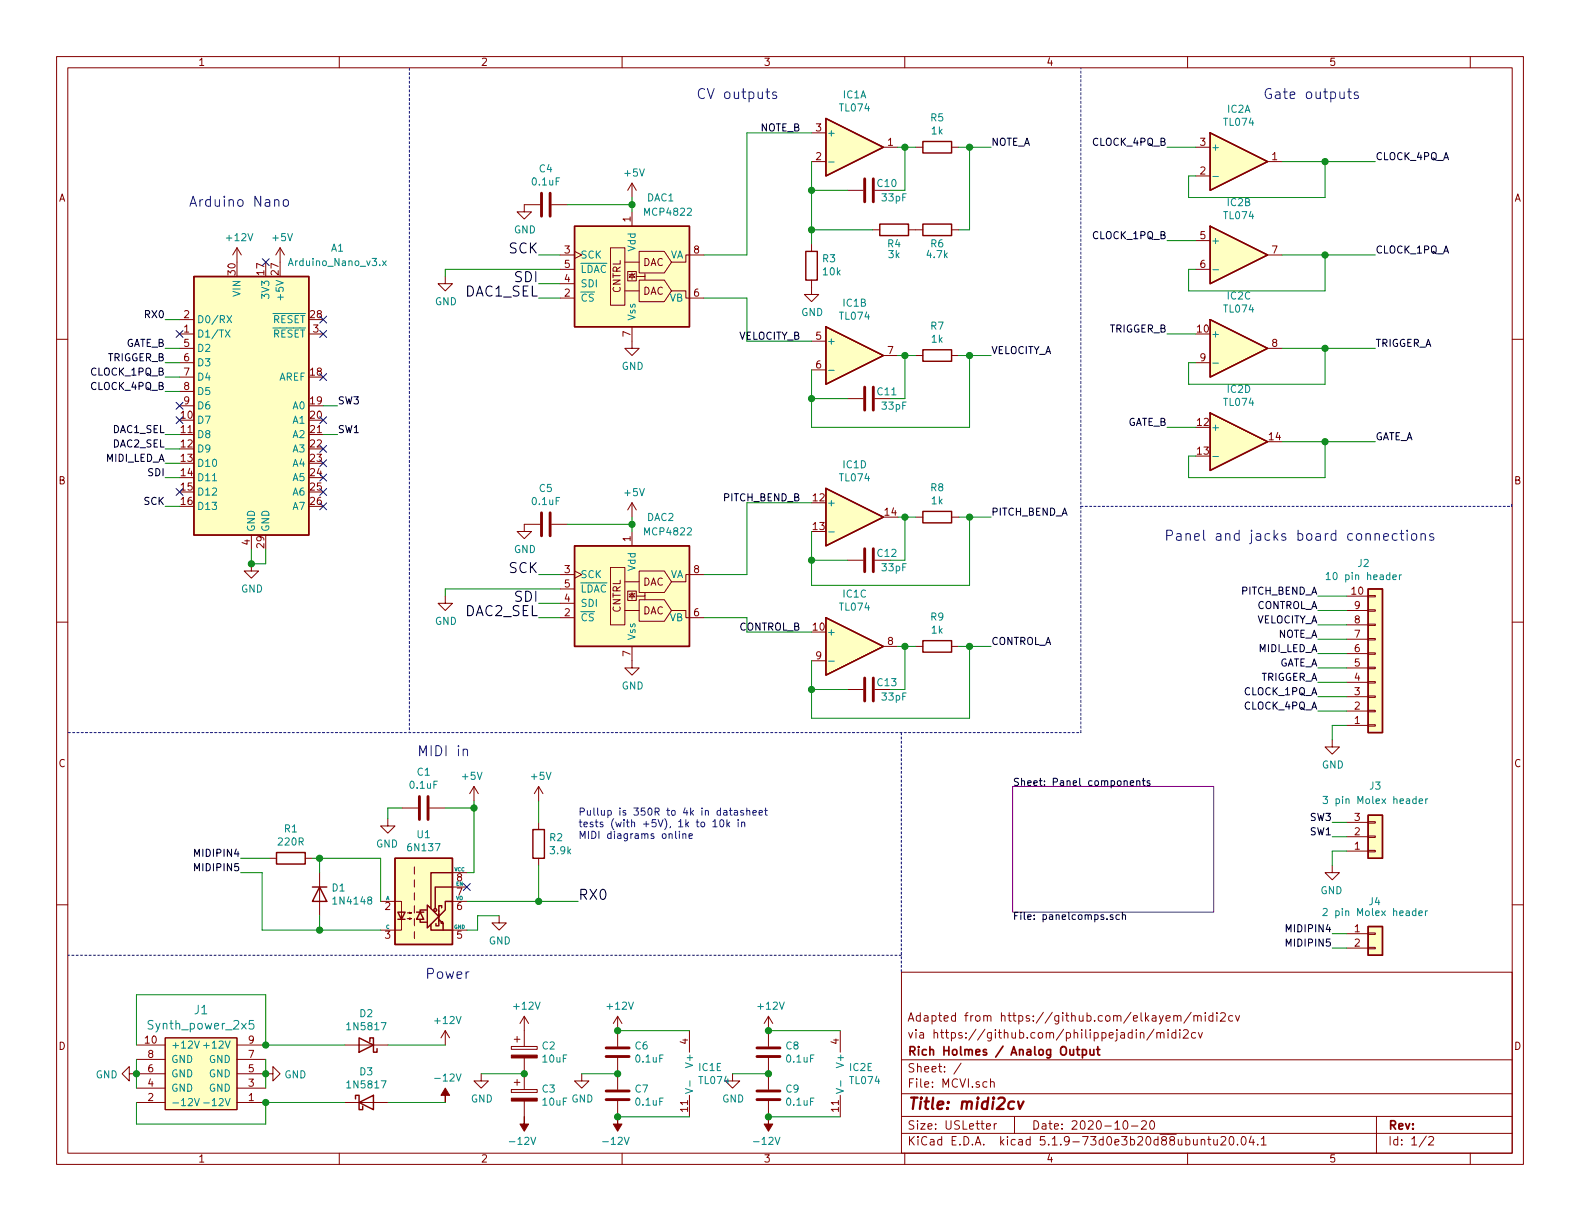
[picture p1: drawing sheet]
EESchema Schematic File Version 4
EELAYER 30 0
EELAYER END
$Descr USLetter 11000 8500
encoding utf-8
Sheet 1 2
Title "midi2cv"
Date "2020-10-20"
Rev ""
Comp "Rich Holmes / Analog Output"
Comment1 "via https://github.com/philippejadin/midi2cv"
Comment2 "Adapted from https://github.com/elkayem/midi2cv"
Comment3 ""
Comment4 ""
$EndDescr
$Comp
L Device:D_Schottky D2
U 1 1
P 2550 7275
F 0 "D2" H 2550 7059 50  0000 C CNN
F 1 "1N5817" H 2550 7150 50  0000 C CNN
F 2 "ao_tht:D_DO-41_SOD81_P7.62mm_Horizontal" H 2550 7275 50  0001 C CNN
F 3 "~" H 2550 7275 50  0001 C CNN
	1    2550 7275
	-1   0    0    1   
$EndComp
$Comp
L Device:CP C2
U 1 1
P 3650 7325
F 0 "C2" H 3768 7371 50  0000 L CNN
F 1 "10uF" H 3768 7280 50  0000 L CNN
F 2 "ao_tht:CP_Radial_D5.0mm_P2.00mm" H 3688 7175 50  0001 C CNN
F 3 "~" H 3650 7325 50  0001 C CNN
	1    3650 7325
	1    0    0    -1  
$EndComp
$Comp
L Device:CP C3
U 1 1
P 3650 7625
F 0 "C3" H 3768 7671 50  0000 L CNN
F 1 "10uF" H 3768 7580 50  0000 L CNN
F 2 "ao_tht:CP_Radial_D5.0mm_P2.00mm" H 3688 7475 50  0001 C CNN
F 3 "~" H 3650 7625 50  0001 C CNN
	1    3650 7625
	1    0    0    -1  
$EndComp
$Comp
L power:GND #PWR012
U 1 1
P 3350 7475
F 0 "#PWR012" H 3350 7225 50  0001 C CNN
F 1 "GND" H 3355 7302 50  0000 C CNN
F 2 "" H 3350 7475 50  0001 C CNN
F 3 "" H 3350 7475 50  0001 C CNN
	1    3350 7475
	1    0    0    -1  
$EndComp
$Comp
L Device:C C6
U 1 1
P 4300 7325
F 0 "C6" H 4415 7371 50  0000 L CNN
F 1 "0.1uF" H 4415 7280 50  0000 L CNN
F 2 "ao_tht:C_Disc_D3.0mm_W1.6mm_P2.50mm" H 4338 7175 50  0001 C CNN
F 3 "~" H 4300 7325 50  0001 C CNN
	1    4300 7325
	1    0    0    -1  
$EndComp
$Comp
L Device:C C7
U 1 1
P 4300 7625
F 0 "C7" H 4415 7671 50  0000 L CNN
F 1 "0.1uF" H 4415 7580 50  0000 L CNN
F 2 "ao_tht:C_Disc_D3.0mm_W1.6mm_P2.50mm" H 4338 7475 50  0001 C CNN
F 3 "~" H 4300 7625 50  0001 C CNN
	1    4300 7625
	1    0    0    -1  
$EndComp
$Comp
L power:GND #PWR019
U 1 1
P 4050 7475
F 0 "#PWR019" H 4050 7225 50  0001 C CNN
F 1 "GND" H 4055 7302 50  0000 C CNN
F 2 "" H 4050 7475 50  0001 C CNN
F 3 "" H 4050 7475 50  0001 C CNN
	1    4050 7475
	1    0    0    -1  
$EndComp
Connection ~ 3650 7475
Wire Wire Line
	4050 7475 4300 7475
Connection ~ 4300 7475
Wire Wire Line
	950  7375 950  7475
Connection ~ 950  7475
Wire Wire Line
	950  7475 950  7575
Wire Wire Line
	1850 7375 1850 7475
Connection ~ 1850 7475
Wire Wire Line
	1850 7475 1850 7575
Wire Wire Line
	950  7275 950  6925
Wire Wire Line
	950  6925 1850 6925
Wire Wire Line
	1850 6925 1850 7275
Wire Wire Line
	950  7675 950  7825
Wire Wire Line
	950  7825 1850 7825
Wire Wire Line
	1850 7825 1850 7675
$Comp
L power:GND #PWR01
U 1 1
P 950 7475
F 0 "#PWR01" H 950 7225 50  0001 C CNN
F 1 "GND" V 955 7347 50  0000 R CNN
F 2 "" H 950 7475 50  0001 C CNN
F 3 "" H 950 7475 50  0001 C CNN
	1    950  7475
	0    1    1    0   
$EndComp
$Comp
L power:GND #PWR04
U 1 1
P 1850 7475
F 0 "#PWR04" H 1850 7225 50  0001 C CNN
F 1 "GND" V 1855 7347 50  0000 R CNN
F 2 "" H 1850 7475 50  0001 C CNN
F 3 "" H 1850 7475 50  0001 C CNN
	1    1850 7475
	0    -1   1    0   
$EndComp
$Comp
L power:+12V #PWR09
U 1 1
P 3100 7275
F 0 "#PWR09" H 3100 7125 50  0001 C CNN
F 1 "+12V" H 3115 7448 50  0000 C CNN
F 2 "" H 3100 7275 50  0001 C CNN
F 3 "" H 3100 7275 50  0001 C CNN
	1    3100 7275
	1    0    0    -1  
$EndComp
$Comp
L power:+12V #PWR?
U 1 1
P 3650 7175
AR Path="/5FA120CC/5FA18DA4" Ref="#PWR?"  Part="1" 
AR Path="/5FA18DA4" Ref="#PWR016"  Part="1" 
F 0 "#PWR016" H 3650 7025 50  0001 C CNN
F 1 "+12V" H 3665 7348 50  0000 C CNN
F 2 "" H 3650 7175 50  0001 C CNN
F 3 "" H 3650 7175 50  0001 C CNN
	1    3650 7175
	1    0    0    -1  
$EndComp
$Comp
L power:+12V #PWR020
U 1 1
P 4300 7175
F 0 "#PWR020" H 4300 7025 50  0001 C CNN
F 1 "+12V" H 4315 7348 50  0000 C CNN
F 2 "" H 4300 7175 50  0001 C CNN
F 3 "" H 4300 7175 50  0001 C CNN
	1    4300 7175
	1    0    0    -1  
$EndComp
$Comp
L power:-12V #PWR010
U 1 1
P 3100 7675
F 0 "#PWR010" H 3100 7775 50  0001 C CNN
F 1 "-12V" H 3115 7848 50  0000 C CNN
F 2 "" H 3100 7675 50  0001 C CNN
F 3 "" H 3100 7675 50  0001 C CNN
	1    3100 7675
	1    0    0    -1  
$EndComp
$Comp
L power:-12V #PWR017
U 1 1
P 3650 7775
F 0 "#PWR017" H 3650 7875 50  0001 C CNN
F 1 "-12V" H 3665 7948 50  0000 C CNN
F 2 "" H 3650 7775 50  0001 C CNN
F 3 "" H 3650 7775 50  0001 C CNN
	1    3650 7775
	-1   0    0    1   
$EndComp
$Comp
L power:-12V #PWR021
U 1 1
P 4300 7775
F 0 "#PWR021" H 4300 7875 50  0001 C CNN
F 1 "-12V" H 4315 7948 50  0000 C CNN
F 2 "" H 4300 7775 50  0001 C CNN
F 3 "" H 4300 7775 50  0001 C CNN
	1    4300 7775
	-1   0    0    1   
$EndComp
$Comp
L ao_symbols:Synth_power_2x5 J1
U 1 1
P 1400 7475
F 0 "J1" H 1400 7922 60  0000 C CNN
F 1 "Synth_power_2x5" H 1400 7816 60  0000 C CNN
F 2 "ao_tht:Power_Header" H 1400 7475 60  0001 C CNN
F 3 "" H 1400 7475 60  0001 C CNN
	1    1400 7475
	1    0    0    -1  
$EndComp
$Comp
L Amplifier_Operational:TL074 IC1
U 5 1
P 4900 7475
F 0 "IC1" H 4858 7521 50  0000 L CNN
F 1 "TL074" H 4858 7430 50  0000 L CNN
F 2 "ao_tht:DIP-14_W7.62mm_Socket_LongPads" H 4850 7575 50  0001 C CNN
F 3 "http://www.ti.com/lit/ds/symlink/tl071.pdf" H 4950 7675 50  0001 C CNN
	5    4900 7475
	1    0    0    -1  
$EndComp
Wire Wire Line
	4300 7175 4800 7175
Connection ~ 4300 7175
Wire Wire Line
	4300 7775 4800 7775
Connection ~ 4300 7775
Connection ~ 1850 7275
Connection ~ 1850 7675
Text Label 1150 3325 2    50   ~ 0
SDI
Text Label 1150 3025 2    50   ~ 0
DAC1_SEL
Text Label 1150 2225 2    50   ~ 0
RX0
Text Label 1150 3525 2    50   ~ 0
SCK
$Comp
L power:GND #PWR03
U 1 1
P 1750 3925
F 0 "#PWR03" H 1750 3675 50  0001 C CNN
F 1 "GND" H 1755 3752 50  0000 C CNN
F 2 "" H 1750 3925 50  0001 C CNN
F 3 "" H 1750 3925 50  0001 C CNN
	1    1750 3925
	1    0    0    -1  
$EndComp
Wire Wire Line
	1750 3925 1850 3925
Connection ~ 1750 3925
Connection ~ 2225 6475
Wire Wire Line
	2225 6475 2650 6475
Wire Wire Line
	2225 6375 2225 6475
Wire Wire Line
	2225 5975 2225 6075
$Comp
L Diode:1N4148 D1
U 1 1
P 2225 6225
F 0 "D1" V 2179 6305 50  0000 L CNN
F 1 "1N4148" V 2270 6305 50  0000 L CNN
F 2 "ao_tht:D_DO-35_SOD27_P7.62mm_Horizontal" H 2225 6050 50  0001 C CNN
F 3 "https://assets.nexperia.com/documents/data-sheet/1N4148_1N4448.pdf" H 2225 6225 50  0001 C CNN
	1    2225 6225
	0    1    1    0   
$EndComp
Connection ~ 2225 5975
Wire Wire Line
	2175 5975 2225 5975
$Comp
L Device:R R1
U 1 1
P 2025 5975
F 0 "R1" V 1818 5975 50  0000 C CNN
F 1 "220R" V 1909 5975 50  0000 C CNN
F 2 "ao_tht:R_Axial_DIN0207_L6.3mm_D2.5mm_P7.62mm_Horizontal" V 1955 5975 50  0001 C CNN
F 3 "~" H 2025 5975 50  0001 C CNN
	1    2025 5975
	0    1    1    0   
$EndComp
Wire Wire Line
	1825 6075 1825 6475
Wire Wire Line
	1825 6475 2225 6475
$Comp
L Device:D_Schottky D3
U 1 1
P 2550 7675
F 0 "D3" H 2550 7891 50  0000 C CNN
F 1 "1N5817" H 2550 7800 50  0000 C CNN
F 2 "ao_tht:D_DO-41_SOD81_P7.62mm_Horizontal" H 2550 7675 50  0001 C CNN
F 3 "~" H 2550 7675 50  0001 C CNN
	1    2550 7675
	1    0    0    -1  
$EndComp
NoConn ~ 1250 2925
Text Label 1150 2625 2    50   ~ 0
CLOCK_1PQ_B
Text Label 1150 2725 2    50   ~ 0
CLOCK_4PQ_B
Text Label 1150 2525 2    50   ~ 0
TRIGGER_B
Text Label 1150 2425 2    50   ~ 0
GATE_B
Text Label 1150 3225 2    50   ~ 0
MIDI_LED_A
Text Label 1150 3125 2    50   ~ 0
DAC2_SEL
Text Label 1675 6075 2    50   ~ 0
MIDIPIN5
Text Label 1675 5975 2    50   ~ 0
MIDIPIN4
Wire Wire Line
	9375 5725 9275 5725
Wire Wire Line
	9375 5825 9275 5825
Wire Wire Line
	9275 5925 9275 6025
Wire Wire Line
	9375 5925 9275 5925
Text Label 9275 5725 2    50   ~ 0
SW3
$Comp
L ao_symbols:3_pin_Molex_header J3
U 1 1
P 9575 5825
AR Path="/5FA88D62" Ref="J3"  Part="1" 
AR Path="/5F990527/5FA88D62" Ref="J?"  Part="1" 
F 0 "J3" H 9575 5475 50  0000 C CNN
F 1 "3 pin Molex header" H 9575 5575 50  0000 C CNN
F 2 "ao_tht:Molex_KK-254_AE-6410-03A_1x03_P2.54mm_Vertical" H 9575 5825 50  0001 C CNN
F 3 "~" H 9575 5825 50  0001 C CNN
F 4 "A-805" H 9575 5825 50  0001 C CNN "SKU"
F 5 "Tayda" H 9575 5825 50  0001 C CNN "Vendor"
	1    9575 5825
	1    0    0    1   
$EndComp
$Comp
L power:GND #PWR031
U 1 1
P 9275 6025
F 0 "#PWR031" H 9275 5775 50  0001 C CNN
F 1 "GND" H 9280 5852 50  0000 C CNN
F 2 "" H 9275 6025 50  0001 C CNN
F 3 "" H 9275 6025 50  0001 C CNN
	1    9275 6025
	-1   0    0    -1  
$EndComp
$Comp
L power:GND #PWR?
U 1 1
P 3475 6375
AR Path="/5FEE05D8/5FF05EAC" Ref="#PWR?"  Part="1" 
AR Path="/5FF05EAC" Ref="#PWR013"  Part="1" 
AR Path="/5FEFABAC/5FF05EAC" Ref="#PWR?"  Part="1" 
F 0 "#PWR013" H 3475 6125 50  0001 C CNN
F 1 "GND" H 3480 6202 50  0000 C CNN
F 2 "" H 3475 6375 50  0001 C CNN
F 3 "" H 3475 6375 50  0001 C CNN
	1    3475 6375
	1    0    0    -1  
$EndComp
Wire Wire Line
	3325 6375 3475 6375
$Comp
L power:GND #PWR?
U 1 1
P 2700 5700
AR Path="/5FEE05D8/5FF05EDE" Ref="#PWR?"  Part="1" 
AR Path="/5FF05EDE" Ref="#PWR06"  Part="1" 
AR Path="/5FEFABAC/5FF05EDE" Ref="#PWR?"  Part="1" 
F 0 "#PWR06" H 2700 5450 50  0001 C CNN
F 1 "GND" H 2705 5527 50  0000 C CNN
F 2 "" H 2700 5700 50  0001 C CNN
F 3 "" H 2700 5700 50  0001 C CNN
	1    2700 5700
	-1   0    0    -1  
$EndComp
Wire Wire Line
	2700 5625 2700 5700
$Comp
L Device:R R?
U 1 1
P 3750 5875
AR Path="/5FEFABAC/5FF05EEB" Ref="R?"  Part="1" 
AR Path="/5FF05EEB" Ref="R2"  Part="1" 
F 0 "R2" H 3820 5921 50  0000 L CNN
F 1 "3.9k" H 3820 5830 50  0000 L CNN
F 2 "ao_tht:R_Axial_DIN0207_L6.3mm_D2.5mm_P7.62mm_Horizontal" V 3680 5875 50  0001 C CNN
F 3 "~" H 3750 5875 50  0001 C CNN
	1    3750 5875
	1    0    0    -1  
$EndComp
Wire Wire Line
	3750 6025 3750 6275
Wire Wire Line
	3750 6275 4025 6275
Wire Wire Line
	3250 6275 3750 6275
Connection ~ 3750 6275
$Comp
L power:+5V #PWR011
U 1 1
P 3300 5575
F 0 "#PWR011" H 3300 5425 50  0001 C CNN
F 1 "+5V" H 3315 5748 50  0000 C CNN
F 2 "" H 3300 5575 50  0001 C CNN
F 3 "" H 3300 5575 50  0001 C CNN
	1    3300 5575
	-1   0    0    -1  
$EndComp
Text Label 4025 6275 0    70   ~ 0
RX0
Wire Wire Line
	2225 5975 2650 5975
$Comp
L Device:C C8
U 1 1
P 5350 7325
F 0 "C8" H 5465 7371 50  0000 L CNN
F 1 "0.1uF" H 5465 7280 50  0000 L CNN
F 2 "ao_tht:C_Disc_D3.0mm_W1.6mm_P2.50mm" H 5388 7175 50  0001 C CNN
F 3 "~" H 5350 7325 50  0001 C CNN
	1    5350 7325
	1    0    0    -1  
$EndComp
$Comp
L Device:C C9
U 1 1
P 5350 7625
F 0 "C9" H 5465 7671 50  0000 L CNN
F 1 "0.1uF" H 5465 7580 50  0000 L CNN
F 2 "ao_tht:C_Disc_D3.0mm_W1.6mm_P2.50mm" H 5388 7475 50  0001 C CNN
F 3 "~" H 5350 7625 50  0001 C CNN
	1    5350 7625
	1    0    0    -1  
$EndComp
$Comp
L power:GND #PWR026
U 1 1
P 5100 7475
F 0 "#PWR026" H 5100 7225 50  0001 C CNN
F 1 "GND" H 5105 7302 50  0000 C CNN
F 2 "" H 5100 7475 50  0001 C CNN
F 3 "" H 5100 7475 50  0001 C CNN
	1    5100 7475
	1    0    0    -1  
$EndComp
Wire Wire Line
	5100 7475 5350 7475
Connection ~ 5350 7475
$Comp
L power:+12V #PWR027
U 1 1
P 5350 7175
F 0 "#PWR027" H 5350 7025 50  0001 C CNN
F 1 "+12V" H 5365 7348 50  0000 C CNN
F 2 "" H 5350 7175 50  0001 C CNN
F 3 "" H 5350 7175 50  0001 C CNN
	1    5350 7175
	1    0    0    -1  
$EndComp
$Comp
L power:-12V #PWR028
U 1 1
P 5350 7775
F 0 "#PWR028" H 5350 7875 50  0001 C CNN
F 1 "-12V" H 5365 7948 50  0000 C CNN
F 2 "" H 5350 7775 50  0001 C CNN
F 3 "" H 5350 7775 50  0001 C CNN
	1    5350 7775
	-1   0    0    1   
$EndComp
$Comp
L Amplifier_Operational:TL074 IC2
U 5 1
P 5950 7475
F 0 "IC2" H 5908 7521 50  0000 L CNN
F 1 "TL074" H 5908 7430 50  0000 L CNN
F 2 "ao_tht:DIP-14_W7.62mm_Socket_LongPads" H 5900 7575 50  0001 C CNN
F 3 "http://www.ti.com/lit/ds/symlink/tl071.pdf" H 6000 7675 50  0001 C CNN
	5    5950 7475
	1    0    0    -1  
$EndComp
Wire Wire Line
	5350 7175 5850 7175
Connection ~ 5350 7175
Wire Wire Line
	5350 7775 5850 7775
Connection ~ 5350 7775
Wire Wire Line
	3300 5575 3300 5625
Wire Wire Line
	3750 5575 3750 5725
Wire Wire Line
	3300 5625 3100 5625
Wire Wire Line
	2800 5625 2700 5625
Connection ~ 3300 5625
Wire Wire Line
	3300 5625 3300 6075
$Comp
L Device:C C1
U 1 1
P 2950 5625
F 0 "C1" V 2698 5625 50  0000 C CNN
F 1 "0.1uF" V 2789 5625 50  0000 C CNN
F 2 "ao_tht:C_Disc_D3.0mm_W1.6mm_P2.50mm" H 2988 5475 50  0001 C CNN
F 3 "~" H 2950 5625 50  0001 C CNN
	1    2950 5625
	0    -1   1    0   
$EndComp
Wire Wire Line
	1675 5975 1875 5975
Wire Wire Line
	1675 6075 1825 6075
Wire Wire Line
	1150 2725 1250 2725
Wire Wire Line
	1150 2625 1250 2625
Wire Wire Line
	1150 2525 1250 2525
Wire Wire Line
	1150 2425 1250 2425
Wire Wire Line
	1750 3925 1750 3825
$Comp
L power:+12V #PWR?
U 1 1
P 1650 1825
AR Path="/5FA120CC/5FA2D039" Ref="#PWR?"  Part="1" 
AR Path="/5FA2D039" Ref="#PWR02"  Part="1" 
F 0 "#PWR02" H 1650 1675 50  0001 C CNN
F 1 "+12V" H 1665 1998 50  0000 C CNN
F 2 "" H 1650 1825 50  0001 C CNN
F 3 "" H 1650 1825 50  0001 C CNN
	1    1650 1825
	1    0    0    -1  
$EndComp
NoConn ~ 2250 2325
Wire Wire Line
	1850 3925 1850 3825
NoConn ~ 2250 2225
$Comp
L power:+5V #PWR05
U 1 1
P 1950 1825
F 0 "#PWR05" H 1950 1675 50  0001 C CNN
F 1 "+5V" H 1965 1998 50  0000 C CNN
F 2 "" H 1950 1825 50  0001 C CNN
F 3 "" H 1950 1825 50  0001 C CNN
	1    1950 1825
	1    0    0    -1  
$EndComp
NoConn ~ 2250 3525
NoConn ~ 2250 3425
NoConn ~ 2250 3325
Wire Wire Line
	2250 3025 2350 3025
Wire Wire Line
	1150 2225 1250 2225
Wire Wire Line
	2250 2825 2350 2825
NoConn ~ 2250 2625
NoConn ~ 1850 1825
Wire Wire Line
	1150 3525 1250 3525
NoConn ~ 1250 3425
Wire Wire Line
	1150 3325 1250 3325
Wire Wire Line
	1150 3225 1250 3225
Wire Wire Line
	1150 3125 1250 3125
Wire Wire Line
	1150 3025 1250 3025
NoConn ~ 1250 2325
$Comp
L MCU_Module:Arduino_Nano_v3.x A1
U 1 1
P 1750 2825
F 0 "A1" H 2350 3925 50  0000 C CNN
F 1 "Arduino_Nano_v3.x" H 2350 3825 50  0000 C CNN
F 2 "ao_tht:Arduino_Nano" H 1750 2825 50  0001 C CIN
F 3 "http://www.mouser.com/pdfdocs/Gravitech_Arduino_Nano3_0.pdf" H 1750 2825 50  0001 C CNN
	1    1750 2825
	1    0    0    -1  
$EndComp
NoConn ~ 1250 2825
Wire Wire Line
	2650 5975 2650 6275
NoConn ~ 3250 6175
Wire Wire Line
	3300 6075 3250 6075
Text Notes 4025 5850 0    50   ~ 0
Pullup is 350R to 4k in datasheet\ntests (with +5V), 1k to 10k in\nMIDI diagrams online 
$Comp
L power:+5V #PWR018
U 1 1
P 3750 5575
F 0 "#PWR018" H 3750 5425 50  0001 C CNN
F 1 "+5V" H 3765 5748 50  0000 C CNN
F 2 "" H 3750 5575 50  0001 C CNN
F 3 "" H 3750 5575 50  0001 C CNN
	1    3750 5575
	1    0    0    -1  
$EndComp
Text Label 2350 3025 0    50   ~ 0
SW1
Text Label 2350 2825 0    50   ~ 0
SW3
Text Label 3750 1975 2    70   ~ 0
SDI
Text Label 3750 1775 2    70   ~ 0
SCK
Text Label 3750 2075 2    70   ~ 0
DAC1_SEL
Text Label 3750 4300 2    70   ~ 0
DAC2_SEL
$Comp
L power:GND #PWR023
U 1 1
P 4400 2375
F 0 "#PWR023" H 4400 2125 50  0001 C CNN
F 1 "GND" H 4405 2202 50  0000 C CNN
F 2 "" H 4400 2375 50  0001 C CNN
F 3 "" H 4400 2375 50  0001 C CNN
	1    4400 2375
	1    0    0    -1  
$EndComp
$Comp
L power:GND #PWR07
U 1 1
P 3100 1925
F 0 "#PWR07" H 3100 1675 50  0001 C CNN
F 1 "GND" H 3105 1752 50  0000 C CNN
F 2 "" H 3100 1925 50  0001 C CNN
F 3 "" H 3100 1925 50  0001 C CNN
	1    3100 1925
	1    0    0    -1  
$EndComp
Wire Wire Line
	4400 1425 4400 1375
Connection ~ 4400 1425
Wire Wire Line
	3950 1425 4400 1425
Wire Wire Line
	4400 1475 4400 1425
$Comp
L Analog_DAC:MCP4822 DAC1
U 1 1
P 4400 1875
F 0 "DAC1" H 4600 2375 50  0000 C CNN
F 1 "MCP4822" H 4650 2275 50  0000 C CNN
F 2 "ao_tht:DIP-8_W7.62mm_Socket_LongPads" H 5200 1575 50  0001 C CNN
F 3 "http://ww1.microchip.com/downloads/en/DeviceDoc/20002249B.pdf" H 5200 1575 50  0001 C CNN
	1    4400 1875
	1    0    0    -1  
$EndComp
$Comp
L power:+5V #PWR022
U 1 1
P 4400 1375
F 0 "#PWR022" H 4400 1225 50  0001 C CNN
F 1 "+5V" H 4415 1548 50  0000 C CNN
F 2 "" H 4400 1375 50  0001 C CNN
F 3 "" H 4400 1375 50  0001 C CNN
	1    4400 1375
	1    0    0    -1  
$EndComp
$Comp
L power:GND #PWR014
U 1 1
P 3650 1425
F 0 "#PWR014" H 3650 1175 50  0001 C CNN
F 1 "GND" H 3655 1252 50  0000 C CNN
F 2 "" H 3650 1425 50  0001 C CNN
F 3 "" H 3650 1425 50  0001 C CNN
	1    3650 1425
	1    0    0    -1  
$EndComp
$Comp
L Device:C C4
U 1 1
P 3800 1425
F 0 "C4" V 3548 1425 50  0000 C CNN
F 1 "0.1uF" V 3639 1425 50  0000 C CNN
F 2 "ao_tht:C_Disc_D3.0mm_W1.6mm_P2.50mm" H 3838 1275 50  0001 C CNN
F 3 "~" H 3800 1425 50  0001 C CNN
	1    3800 1425
	0    1    1    0   
$EndComp
Wire Wire Line
	3750 2075 3900 2075
Wire Wire Line
	4900 2075 5200 2075
Wire Wire Line
	5200 4300 5200 4400
Wire Wire Line
	4900 4300 5200 4300
$Comp
L Amplifier_Operational:TL074 IC?
U 4 1
P 5950 3600
AR Path="/5F9BDFE1/5FA44DDB" Ref="IC?"  Part="3" 
AR Path="/5FA44DDB" Ref="IC1"  Part="4" 
F 0 "IC1" H 5950 3967 50  0000 C CNN
F 1 "TL074" H 5950 3876 50  0000 C CNN
F 2 "ao_tht:DIP-14_W7.62mm_Socket_LongPads" H 5900 3700 50  0001 C CNN
F 3 "http://www.ti.com/lit/ds/symlink/tl071.pdf" H 6000 3800 50  0001 C CNN
	4    5950 3600
	1    0    0    -1  
$EndComp
$Comp
L Amplifier_Operational:TL074 IC?
U 2 1
P 5950 2475
AR Path="/5F9BDFE1/5FA44DE1" Ref="IC?"  Part="2" 
AR Path="/5FA44DE1" Ref="IC1"  Part="2" 
F 0 "IC1" H 5950 2842 50  0000 C CNN
F 1 "TL074" H 5950 2751 50  0000 C CNN
F 2 "ao_tht:DIP-14_W7.62mm_Socket_LongPads" H 5900 2575 50  0001 C CNN
F 3 "http://www.ti.com/lit/ds/symlink/tl071.pdf" H 6000 2675 50  0001 C CNN
	2    5950 2475
	1    0    0    -1  
$EndComp
Wire Wire Line
	5200 3500 5650 3500
$Comp
L Amplifier_Operational:TL074 IC?
U 1 1
P 5950 1025
AR Path="/5F9BDFE1/5FA44E1D" Ref="IC?"  Part="1" 
AR Path="/5FA44E1D" Ref="IC1"  Part="1" 
F 0 "IC1" H 5950 1392 50  0000 C CNN
F 1 "TL074" H 5950 1301 50  0000 C CNN
F 2 "ao_tht:DIP-14_W7.62mm_Socket_LongPads" H 5900 1125 50  0001 C CNN
F 3 "http://www.ti.com/lit/ds/symlink/tl071.pdf" H 6000 1225 50  0001 C CNN
	1    5950 1025
	1    0    0    -1  
$EndComp
Wire Wire Line
	5650 2575 5650 2775
Wire Wire Line
	6750 2475 6750 2975
Wire Wire Line
	5200 4400 5650 4400
Wire Wire Line
	5200 925  5650 925 
Wire Wire Line
	6250 2475 6300 2475
Connection ~ 6750 2475
Wire Wire Line
	5650 2975 6750 2975
$Comp
L power:GND #PWR?
U 1 1
P 5650 2000
AR Path="/5F9BDFE1/5FA44DE7" Ref="#PWR?"  Part="1" 
AR Path="/5FA44DE7" Ref="#PWR029"  Part="1" 
F 0 "#PWR029" H 5650 1750 50  0001 C CNN
F 1 "GND" H 5655 1827 50  0000 C CNN
F 2 "" H 5650 2000 50  0001 C CNN
F 3 "" H 5650 2000 50  0001 C CNN
	1    5650 2000
	1    0    0    -1  
$EndComp
$Comp
L Device:R R?
U 1 1
P 5650 1850
AR Path="/5F9BDFE1/5FA44E36" Ref="R?"  Part="1" 
AR Path="/5FA44E36" Ref="R3"  Part="1" 
F 0 "R3" H 5580 1804 50  0000 R CNN
F 1 "10k" H 5580 1895 50  0000 R CNN
F 2 "ao_tht:R_Axial_DIN0207_L6.3mm_D2.5mm_P7.62mm_Horizontal" V 5580 1850 50  0001 C CNN
F 3 "~" H 5650 1850 50  0001 C CNN
	1    5650 1850
	-1   0    0    1   
$EndComp
$Comp
L Device:R R?
U 1 1
P 6525 1600
AR Path="/5F9BDFE1/5FA44E30" Ref="R?"  Part="1" 
AR Path="/5FA44E30" Ref="R6"  Part="1" 
F 0 "R6" V 6425 1600 50  0000 C CNN
F 1 "4.7k" V 6350 1600 50  0000 C CNN
F 2 "ao_tht:R_Axial_DIN0207_L6.3mm_D2.5mm_P7.62mm_Horizontal" V 6455 1600 50  0001 C CNN
F 3 "~" H 6525 1600 50  0001 C CNN
	1    6525 1600
	0    1    -1   0   
$EndComp
$Comp
L Device:R R?
U 1 1
P 6225 1600
AR Path="/5F9BDFE1/5FA44E2A" Ref="R?"  Part="1" 
AR Path="/5FA44E2A" Ref="R4"  Part="1" 
F 0 "R4" V 6125 1600 50  0000 C CNN
F 1 "3k" V 6050 1600 50  0000 C CNN
F 2 "ao_tht:R_Axial_DIN0207_L6.3mm_D2.5mm_P7.62mm_Horizontal" V 6155 1600 50  0001 C CNN
F 3 "~" H 6225 1600 50  0001 C CNN
	1    6225 1600
	0    1    -1   0   
$EndComp
Connection ~ 6750 1025
Wire Wire Line
	6750 1600 6750 1025
Wire Wire Line
	5650 1600 6075 1600
Wire Wire Line
	6675 1600 6750 1600
Wire Wire Line
	5650 1700 5650 1600
Connection ~ 5650 1600
Wire Wire Line
	6250 4500 6300 4500
Wire Wire Line
	5650 4600 5650 4800
Wire Wire Line
	6750 4500 6750 5000
Wire Wire Line
	5650 5000 6750 5000
Wire Wire Line
	5650 3700 5650 3900
Connection ~ 9225 1125
Wire Wire Line
	9225 1375 9225 1125
Wire Wire Line
	8275 1375 9225 1375
Wire Wire Line
	8325 1225 8275 1225
Connection ~ 9225 1775
Wire Wire Line
	9225 2025 9225 1775
Wire Wire Line
	8275 2025 9225 2025
Wire Wire Line
	8325 1875 8275 1875
Connection ~ 9225 2425
Wire Wire Line
	9225 2675 9225 2425
Wire Wire Line
	8275 2675 9225 2675
Wire Wire Line
	8325 2525 8275 2525
Connection ~ 9225 3075
Wire Wire Line
	9225 3325 9225 3075
Wire Wire Line
	8275 3325 9225 3325
Wire Wire Line
	8325 3175 8275 3175
Wire Wire Line
	8125 1025 8325 1025
Wire Wire Line
	8125 2325 8325 2325
Wire Wire Line
	8125 1675 8325 1675
Wire Wire Line
	8125 2975 8325 2975
Wire Wire Line
	8925 1125 9225 1125
$Comp
L Amplifier_Operational:TL074 IC?
U 1 1
P 8625 1125
AR Path="/5F990527/600C374E" Ref="IC?"  Part="4" 
AR Path="/600C374E" Ref="IC2"  Part="1" 
F 0 "IC2" H 8625 1492 50  0000 C CNN
F 1 "TL074" H 8625 1401 50  0000 C CNN
F 2 "ao_tht:DIP-14_W7.62mm_Socket_LongPads" H 8575 1225 50  0001 C CNN
F 3 "http://www.ti.com/lit/ds/symlink/tl071.pdf" H 8675 1325 50  0001 C CNN
	1    8625 1125
	1    0    0    -1  
$EndComp
Wire Wire Line
	8925 1775 9225 1775
Wire Wire Line
	8925 2425 9225 2425
$Comp
L Amplifier_Operational:TL074 IC?
U 3 1
P 8625 2425
AR Path="/5F990527/600C3740" Ref="IC?"  Part="2" 
AR Path="/600C3740" Ref="IC2"  Part="3" 
F 0 "IC2" H 8625 2792 50  0000 C CNN
F 1 "TL074" H 8625 2701 50  0000 C CNN
F 2 "ao_tht:DIP-14_W7.62mm_Socket_LongPads" H 8575 2525 50  0001 C CNN
F 3 "http://www.ti.com/lit/ds/symlink/tl071.pdf" H 8675 2625 50  0001 C CNN
	3    8625 2425
	1    0    0    -1  
$EndComp
Wire Wire Line
	8925 3075 9225 3075
Wire Wire Line
	8275 3175 8275 3325
Wire Wire Line
	8275 2525 8275 2675
Wire Wire Line
	8275 1875 8275 2025
Wire Wire Line
	8275 1225 8275 1375
Text Label 8125 1675 2    50   ~ 0
CLOCK_1PQ_B
Text Label 8125 1025 2    50   ~ 0
CLOCK_4PQ_B
Text Label 8125 2325 2    50   ~ 0
TRIGGER_B
Text Label 8125 2975 2    50   ~ 0
GATE_B
Wire Wire Line
	4900 4000 5200 4000
Connection ~ 4400 3650
Wire Wire Line
	4400 3600 4400 3650
$Comp
L power:GND #PWR025
U 1 1
P 4400 4600
F 0 "#PWR025" H 4400 4350 50  0001 C CNN
F 1 "GND" H 4405 4427 50  0000 C CNN
F 2 "" H 4400 4600 50  0001 C CNN
F 3 "" H 4400 4600 50  0001 C CNN
	1    4400 4600
	1    0    0    -1  
$EndComp
Wire Wire Line
	3950 3650 4400 3650
Wire Wire Line
	4400 3700 4400 3650
$Comp
L Analog_DAC:MCP4822 DAC2
U 1 1
P 4400 4100
F 0 "DAC2" H 4600 4600 50  0000 C CNN
F 1 "MCP4822" H 4650 4500 50  0000 C CNN
F 2 "ao_tht:DIP-8_W7.62mm_Socket_LongPads" H 5200 3800 50  0001 C CNN
F 3 "http://ww1.microchip.com/downloads/en/DeviceDoc/20002249B.pdf" H 5200 3800 50  0001 C CNN
	1    4400 4100
	1    0    0    -1  
$EndComp
$Comp
L power:+5V #PWR024
U 1 1
P 4400 3600
F 0 "#PWR024" H 4400 3450 50  0001 C CNN
F 1 "+5V" H 4415 3773 50  0000 C CNN
F 2 "" H 4400 3600 50  0001 C CNN
F 3 "" H 4400 3600 50  0001 C CNN
	1    4400 3600
	1    0    0    -1  
$EndComp
$Comp
L power:GND #PWR015
U 1 1
P 3650 3650
F 0 "#PWR015" H 3650 3400 50  0001 C CNN
F 1 "GND" H 3655 3477 50  0000 C CNN
F 2 "" H 3650 3650 50  0001 C CNN
F 3 "" H 3650 3650 50  0001 C CNN
	1    3650 3650
	1    0    0    -1  
$EndComp
$Comp
L Device:C C5
U 1 1
P 3800 3650
F 0 "C5" V 3548 3650 50  0000 C CNN
F 1 "0.1uF" V 3639 3650 50  0000 C CNN
F 2 "ao_tht:C_Disc_D3.0mm_W1.6mm_P2.50mm" H 3838 3500 50  0001 C CNN
F 3 "~" H 3800 3650 50  0001 C CNN
	1    3800 3650
	0    1    1    0   
$EndComp
Wire Wire Line
	3900 4300 3750 4300
Wire Wire Line
	5200 2375 5650 2375
Wire Wire Line
	5200 2075 5200 2375
Wire Wire Line
	4900 1775 5200 1775
Wire Wire Line
	5200 1775 5200 925 
Wire Wire Line
	3750 4000 3900 4000
Text Label 3750 4000 2    70   ~ 0
SCK
Wire Wire Line
	3750 4200 3900 4200
Text Label 3750 4200 2    70   ~ 0
SDI
Wire Wire Line
	3750 1775 3900 1775
Wire Wire Line
	3750 1975 3900 1975
Wire Wire Line
	3100 4100 3900 4100
Wire Wire Line
	3100 4100 3100 4150
Wire Wire Line
	3100 1875 3900 1875
Wire Wire Line
	3100 1925 3100 1875
Text Label 9175 4650 2    50   ~ 0
GATE_A
Text Label 9175 4250 2    50   ~ 0
CONTROL_A
Text Label 9175 4450 2    50   ~ 0
NOTE_A
Text Label 9175 4150 2    50   ~ 0
PITCH_BEND_A
Text Label 9175 4550 2    50   ~ 0
MIDI_LED_A
Text Label 9175 4750 2    50   ~ 0
TRIGGER_A
Text Label 9175 4950 2    50   ~ 0
CLOCK_4PQ_A
Text Label 9175 4850 2    50   ~ 0
CLOCK_1PQ_A
Text Label 9175 4350 2    50   ~ 0
VELOCITY_A
Wire Wire Line
	9275 5150 9275 5050
$Comp
L power:GND #PWR030
U 1 1
P 9275 5150
AR Path="/5FA2465B" Ref="#PWR030"  Part="1" 
AR Path="/5F990527/5FA2465B" Ref="#PWR?"  Part="1" 
F 0 "#PWR030" H 9275 4900 50  0001 C CNN
F 1 "GND" H 9280 4977 50  0000 C CNN
F 2 "" H 9275 5150 50  0001 C CNN
F 3 "" H 9275 5150 50  0001 C CNN
	1    9275 5150
	1    0    0    -1  
$EndComp
Wire Wire Line
	9375 4550 9175 4550
Wire Wire Line
	9175 4650 9375 4650
Wire Wire Line
	9175 4750 9375 4750
Wire Wire Line
	9175 4850 9375 4850
Wire Wire Line
	9275 5050 9375 5050
$Comp
L Connector_Generic:Conn_01x10 J2
U 1 1
P 9575 4650
F 0 "J2" H 9493 3925 50  0000 C CNN
F 1 "10 pin header" H 9493 4016 50  0000 C CNN
F 2 "Connector_PinHeader_2.54mm:PinHeader_1x10_P2.54mm_Vertical" H 9575 4650 50  0001 C CNN
F 3 "~" H 9575 4650 50  0001 C CNN
	1    9575 4650
	1    0    0    1   
$EndComp
Wire Wire Line
	6750 2475 6900 2475
Wire Wire Line
	9175 4450 9375 4450
Wire Wire Line
	9175 4150 9375 4150
Wire Wire Line
	9175 4950 9375 4950
Text Label 6900 1025 0    50   ~ 0
NOTE_A
Text Label 6900 4500 0    50   ~ 0
CONTROL_A
Text Label 6900 3600 0    50   ~ 0
PITCH_BEND_A
Wire Wire Line
	9175 4350 9375 4350
Wire Wire Line
	9375 4250 9175 4250
Wire Wire Line
	6900 4500 6750 4500
Connection ~ 6750 4500
Text Label 6900 2475 0    50   ~ 0
VELOCITY_A
Text Label 9575 3075 0    50   ~ 0
GATE_A
Wire Wire Line
	9225 3075 9575 3075
Text Label 9575 2425 0    50   ~ 0
TRIGGER_A
Wire Wire Line
	9225 2425 9575 2425
Text Label 9575 1775 0    50   ~ 0
CLOCK_1PQ_A
Wire Wire Line
	9225 1775 9575 1775
Text Label 9575 1125 0    50   ~ 0
CLOCK_4PQ_A
Wire Wire Line
	9225 1125 9575 1125
$Comp
L Amplifier_Operational:TL074 IC?
U 2 1
P 8625 1775
AR Path="/5F990527/600C3747" Ref="IC?"  Part="3" 
AR Path="/600C3747" Ref="IC2"  Part="2" 
F 0 "IC2" H 8625 2142 50  0000 C CNN
F 1 "TL074" H 8625 2051 50  0000 C CNN
F 2 "ao_tht:DIP-14_W7.62mm_Socket_LongPads" H 8575 1875 50  0001 C CNN
F 3 "http://www.ti.com/lit/ds/symlink/tl071.pdf" H 8675 1975 50  0001 C CNN
	2    8625 1775
	1    0    0    -1  
$EndComp
$Comp
L Amplifier_Operational:TL074 IC?
U 4 1
P 8625 3075
AR Path="/5F990527/600C3739" Ref="IC?"  Part="1" 
AR Path="/600C3739" Ref="IC2"  Part="4" 
F 0 "IC2" H 8625 3442 50  0000 C CNN
F 1 "TL074" H 8625 3351 50  0000 C CNN
F 2 "ao_tht:DIP-14_W7.62mm_Socket_LongPads" H 8575 3175 50  0001 C CNN
F 3 "http://www.ti.com/lit/ds/symlink/tl071.pdf" H 8675 3275 50  0001 C CNN
	4    8625 3075
	1    0    0    -1  
$EndComp
$Sheet
S 7050 5475 1400 875 
U 5F990527
F0 "Panel components" 50
F1 "panelcomps.sch" 50
$EndSheet
Text Label 9275 5825 2    50   ~ 0
SW1
$Comp
L Device:R R?
U 1 1
P 6525 1025
AR Path="/5F9BDFE1/604577C5" Ref="R?"  Part="1" 
AR Path="/604577C5" Ref="R5"  Part="1" 
F 0 "R5" V 6318 1025 50  0000 C CNN
F 1 "1k" V 6409 1025 50  0000 C CNN
F 2 "ao_tht:R_Axial_DIN0207_L6.3mm_D2.5mm_P7.62mm_Horizontal" V 6455 1025 50  0001 C CNN
F 3 "~" H 6525 1025 50  0001 C CNN
	1    6525 1025
	0    1    1    0   
$EndComp
Wire Wire Line
	6750 1025 6900 1025
Wire Wire Line
	5650 4075 6750 4075
Wire Wire Line
	6750 3600 6900 3600
Connection ~ 6750 3600
Wire Wire Line
	6250 3600 6300 3600
Wire Wire Line
	6750 3600 6750 4075
$Comp
L Device:R R?
U 1 1
P 6525 2475
AR Path="/5F9BDFE1/6047AEEF" Ref="R?"  Part="1" 
AR Path="/6047AEEF" Ref="R7"  Part="1" 
F 0 "R7" V 6318 2475 50  0000 C CNN
F 1 "1k" V 6409 2475 50  0000 C CNN
F 2 "ao_tht:R_Axial_DIN0207_L6.3mm_D2.5mm_P7.62mm_Horizontal" V 6455 2475 50  0001 C CNN
F 3 "~" H 6525 2475 50  0001 C CNN
	1    6525 2475
	0    1    1    0   
$EndComp
Wire Wire Line
	6675 2475 6750 2475
$Comp
L Device:R R?
U 1 1
P 6525 3600
AR Path="/5F9BDFE1/6047B4F1" Ref="R?"  Part="1" 
AR Path="/6047B4F1" Ref="R8"  Part="1" 
F 0 "R8" V 6318 3600 50  0000 C CNN
F 1 "1k" V 6409 3600 50  0000 C CNN
F 2 "ao_tht:R_Axial_DIN0207_L6.3mm_D2.5mm_P7.62mm_Horizontal" V 6455 3600 50  0001 C CNN
F 3 "~" H 6525 3600 50  0001 C CNN
	1    6525 3600
	0    1    1    0   
$EndComp
Wire Wire Line
	6675 3600 6750 3600
$Comp
L Device:R R?
U 1 1
P 6525 4500
AR Path="/5F9BDFE1/6047B7DB" Ref="R?"  Part="1" 
AR Path="/6047B7DB" Ref="R9"  Part="1" 
F 0 "R9" V 6318 4500 50  0000 C CNN
F 1 "1k" V 6409 4500 50  0000 C CNN
F 2 "ao_tht:R_Axial_DIN0207_L6.3mm_D2.5mm_P7.62mm_Horizontal" V 6455 4500 50  0001 C CNN
F 3 "~" H 6525 4500 50  0001 C CNN
	1    6525 4500
	0    1    1    0   
$EndComp
Wire Wire Line
	6675 4500 6750 4500
$Comp
L Device:C C11
U 1 1
P 6050 2775
F 0 "C11" V 6000 2900 50  0000 C CNN
F 1 "33pF" V 6100 2950 50  0000 C CNN
F 2 "ao_tht:C_Disc_D3.0mm_W1.6mm_P2.50mm" H 6088 2625 50  0001 C CNN
F 3 "~" H 6050 2775 50  0001 C CNN
	1    6050 2775
	0    1    1    0   
$EndComp
$Comp
L power:GND #PWR08
U 1 1
P 3100 4150
F 0 "#PWR08" H 3100 3900 50  0001 C CNN
F 1 "GND" H 3105 3977 50  0000 C CNN
F 2 "" H 3100 4150 50  0001 C CNN
F 3 "" H 3100 4150 50  0001 C CNN
	1    3100 4150
	1    0    0    -1  
$EndComp
Wire Wire Line
	5200 3500 5200 4000
Wire Wire Line
	5900 2775 5650 2775
Connection ~ 5650 2775
Wire Wire Line
	5650 2775 5650 2975
Wire Wire Line
	6200 2775 6300 2775
Wire Wire Line
	6300 2775 6300 2475
Connection ~ 6300 2475
Wire Wire Line
	6300 2475 6375 2475
$Comp
L Device:C C12
U 1 1
P 6050 3900
F 0 "C12" V 6000 4025 50  0000 C CNN
F 1 "33pF" V 6100 4075 50  0000 C CNN
F 2 "ao_tht:C_Disc_D3.0mm_W1.6mm_P2.50mm" H 6088 3750 50  0001 C CNN
F 3 "~" H 6050 3900 50  0001 C CNN
	1    6050 3900
	0    1    1    0   
$EndComp
Wire Wire Line
	5900 3900 5650 3900
Wire Wire Line
	6200 3900 6300 3900
Wire Wire Line
	6300 3900 6300 3600
$Comp
L Device:C C13
U 1 1
P 6050 4800
F 0 "C13" V 6000 4925 50  0000 C CNN
F 1 "33pF" V 6100 4975 50  0000 C CNN
F 2 "ao_tht:C_Disc_D3.0mm_W1.6mm_P2.50mm" H 6088 4650 50  0001 C CNN
F 3 "~" H 6050 4800 50  0001 C CNN
	1    6050 4800
	0    1    1    0   
$EndComp
Wire Wire Line
	5900 4800 5650 4800
Wire Wire Line
	6200 4800 6300 4800
Wire Wire Line
	6750 1025 6675 1025
Wire Wire Line
	6250 1025 6300 1025
Wire Wire Line
	5650 1125 5650 1325
Wire Wire Line
	5900 1325 5650 1325
Wire Wire Line
	6200 1325 6300 1325
Wire Wire Line
	6300 1325 6300 1025
Connection ~ 5650 1325
Wire Wire Line
	5650 1325 5650 1600
Connection ~ 6300 3600
Wire Wire Line
	6300 3600 6375 3600
Connection ~ 5650 3900
Wire Wire Line
	5650 3900 5650 4075
Connection ~ 5650 4800
Wire Wire Line
	5650 4800 5650 5000
$Comp
L Amplifier_Operational:TL074 IC?
U 3 1
P 5950 4500
AR Path="/5F9BDFE1/5FA44DD5" Ref="IC?"  Part="4" 
AR Path="/5FA44DD5" Ref="IC1"  Part="3" 
F 0 "IC1" H 5950 4867 50  0000 C CNN
F 1 "TL074" H 5950 4776 50  0000 C CNN
F 2 "ao_tht:DIP-14_W7.62mm_Socket_LongPads" H 5900 4600 50  0001 C CNN
F 3 "http://www.ti.com/lit/ds/symlink/tl071.pdf" H 6000 4700 50  0001 C CNN
	3    5950 4500
	1    0    0    -1  
$EndComp
Wire Wire Line
	6300 4800 6300 4500
Connection ~ 6300 4500
Wire Wire Line
	6300 4500 6375 4500
Connection ~ 6300 1025
Wire Wire Line
	6300 1025 6375 1025
$Comp
L Device:C C10
U 1 1
P 6050 1325
F 0 "C10" V 6000 1450 50  0000 C CNN
F 1 "33pF" V 6100 1500 50  0000 C CNN
F 2 "ao_tht:C_Disc_D3.0mm_W1.6mm_P2.50mm" H 6088 1175 50  0001 C CNN
F 3 "~" H 6050 1325 50  0001 C CNN
	1    6050 1325
	0    1    1    0   
$EndComp
NoConn ~ 2250 2925
NoConn ~ 2250 3125
NoConn ~ 2250 3225
Text Notes 2025 1450 2    70   ~ 0
Arduino Nano
Wire Notes Line
	7525 5100 7525 475 
Wire Notes Line
	2850 475  2850 5100
Text Notes 5425 700  2    70   ~ 0
CV outputs
Wire Notes Line
	7525 3525 10525 3525
Wire Notes Line
	10525 3525 10525 3500
Text Notes 9475 700  2    70   ~ 0
Gate outputs
Wire Notes Line
	475  5100 7525 5100
Wire Notes Line
	6275 6650 475  6650
Text Notes 3275 5275 2    70   ~ 0
MIDI in
$Comp
L Isolator:6N137 U1
U 1 1
P 2950 6275
F 0 "U1" H 2950 6742 50  0000 C CNN
F 1 "6N137" H 2950 6651 50  0000 C CNN
F 2 "ao_tht:DIP-8_W7.62mm_Socket_LongPads" H 2950 5775 50  0001 C CNN
F 3 "https://docs.broadcom.com/docs/AV02-0940EN" H 2100 6825 50  0001 C CNN
	1    2950 6275
	1    0    0    -1  
$EndComp
Wire Wire Line
	3250 6475 3325 6475
Wire Wire Line
	3325 6475 3325 6375
Text Notes 3275 6825 2    70   ~ 0
Power
Wire Notes Line
	6275 5100 6275 6775
Text Notes 10000 3775 2    70   ~ 0
Panel and jacks board connections
$Comp
L ao_symbols:2_pin_Molex_header J4
U 1 1
P 9575 6500
AR Path="/60533A47" Ref="J4"  Part="1" 
AR Path="/5F990527/60533A47" Ref="J?"  Part="1" 
F 0 "J4" H 9525 6725 50  0000 L CNN
F 1 "2 pin Molex header" H 9200 6650 50  0000 L CNN
F 2 "ao_tht:Molex_KK-254_AE-6410-02A_1x02_P2.54mm_Vertical" H 9575 6500 50  0001 C CNN
F 3 "~" H 9575 6500 50  0001 C CNN
F 4 "A-804" H 9575 6500 50  0001 C CNN "SKU"
F 5 "Tayda" H 9575 6500 50  0001 C CNN "Vendor"
	1    9575 6500
	1    0    0    -1  
$EndComp
Text Label 9275 6600 2    50   ~ 0
MIDIPIN5
Text Label 9275 6500 2    50   ~ 0
MIDIPIN4
Wire Wire Line
	9375 6500 9275 6500
Wire Wire Line
	9375 6600 9275 6600
Text Label 5575 925  2    50   ~ 0
NOTE_B
Text Label 5575 2375 2    50   ~ 0
VELOCITY_B
Text Label 5575 3500 2    50   ~ 0
PITCH_BEND_B
Text Label 5575 4400 2    50   ~ 0
CONTROL_B
Wire Wire Line
	2700 7675 3100 7675
Wire Wire Line
	2700 7275 3100 7275
Wire Wire Line
	3350 7475 3650 7475
Wire Wire Line
	1850 7675 2400 7675
Wire Wire Line
	1850 7275 2400 7275
$EndSCHEMATC
